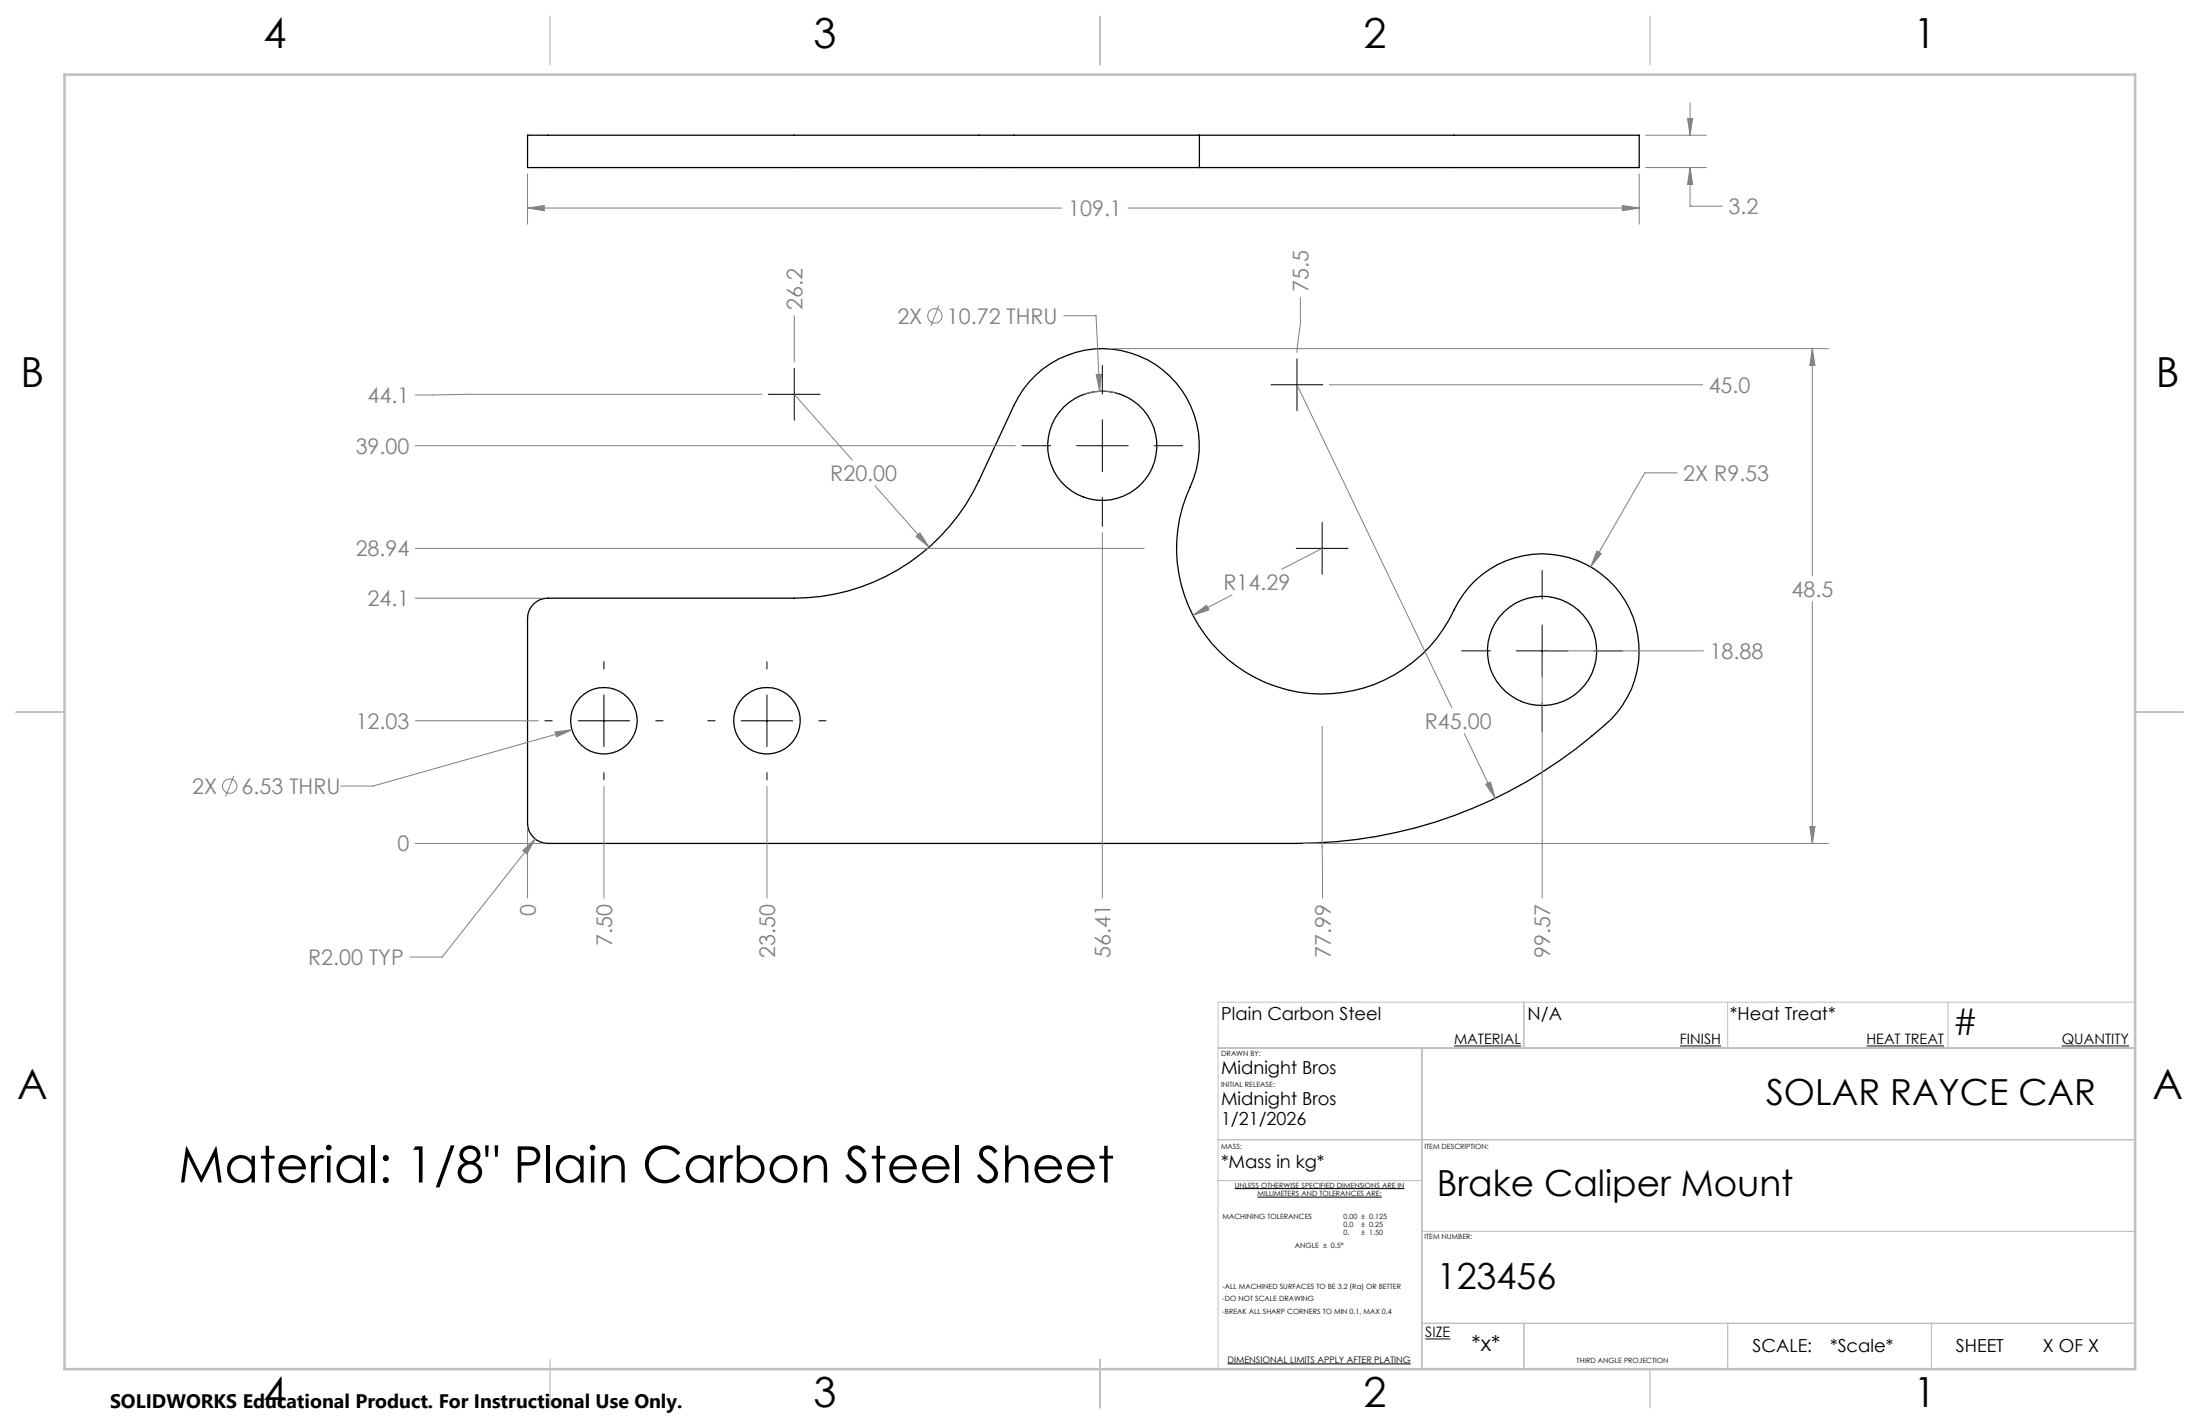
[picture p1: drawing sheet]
<svg xmlns="http://www.w3.org/2000/svg" width="432mm" height="279mm" viewBox="0 0 432 279" stroke-linecap="round" stroke-linejoin="round" font-family="sans-serif">
<g fill="none" stroke="#000" stroke-width=".25">
<path d="M235.4 26.5h-131.9v6.4h131.9M235.4 26.5h86.3v6.4h-86.3M235.4 26.5v6.4M104.7 118.5a3.8 3.8 0 0 1 2.8-1.1h48.4a40.1 40.1 0 0 0 36.3-23.1l6.9-14.9a19.1 19.1 0 0 1 25.3-9.2 19.1 19.1 0 0 1 9.2 25.3 28.6 28.6 0 0 0 13.8 38 28.6 28.6 0 0 0 38-13.8 19.1 19.1 0 0 1 28.9-7.1 19.1 19.1 0 0 1 .6 29.7 90.8 90.8 0 0 1-60.3 23.2h-147.1a4 4 0 0 1-4-4v-40.1a3.8 3.8 0 0 1 1.2-2.9z"/>
<circle cx="216.3" cy="87.5" r="10.7"/>
<circle cx="302.7" cy="127.7" r="10.7"/>
<circle cx="118.5" cy="141.4" r="6.5"/>
<circle cx="150.5" cy="141.4" r="6.5"/>
</g>
<g fill="none" stroke="#808080" stroke-width=".2">
<path d="M103.5 34.1v9.9M321.7 34.1v9.9M323 26.5h11.9M323 32.9h11.9M331.2 23.2h1l-.5 3.3zM331.7 32.9l.5 3.3h-1zM331.7 32.9v7.6h6.4M331.7 20.2v6.3M103.5 40.8l3.3-.5v1zM103.5 40.8h105M184.3 60l-1.6 4M221.4 40.8h100.3"/>
<path d="M255.2 58.4v5l-.6 5.7M318.4 40.3l3.3 .5-3.3 .5zM149.5 77.4h-58l-10 .1M155.9 77.4l11.4 12.9M155.9 61.9v9.1M208.8 61.9h6.3l.7 14.9M215.2 73.5l1-.1-.4 3.4zM217.6 68.4h141.3M218.8 77a10.7 10.7 0 0 0-6 .4M254.6 75.5l30.4 63.4M260.9 75.5h73.3M355.7 68.4l.5 3.3h-1z"/>
<path d="M355.7 68.4v44.6M81.5 87.5h117.8M171.7 95.3l10.7 12.1M329.2 92.8h-6.4l-10.6 18.4M81.5 107.6h143.1M81.5 117.4h24.8M179.8 105.2l.8-.6 1.8 2.8zM216.4 104.5v71.7M241.8 116.7l-7.7 4M259.5 107.6l-7.9 4.1M313.4 108.1l.9 .5-2.1 2.6zM355.7 118v47.5"/>
<path d="M234.1 120.7l2.7-2 .5 1zM302.7 129v47.2M304 127.7h30.4M45.9 152.2l-1.6 4.1M81.5 141.4h24.2M108.9 143.6l3.4-.4-3.1 1.4zM112.3 143.2l-39.1 11h-6.3M118.5 154.3v21.9M150.5 154.3v21.9M259.5 142.5l.1 33.7M287.4 143.9l6.1 12.7M291.6 153.9l.9-.5 1 3.2z"/>
<path d="M81.5 165.5h24.8M102.6 166.9l2.5-2.3-1.7 2.9zM103.5 162.7v13.5M105.1 164.6l-18.3 23.2h-6.4M255.8 165.5h103.1M355.2 162.2h1l-.5 3.3z"/>
<circle cx="183.5" cy="62" r="1.4"/>
<circle cx="45.1" cy="154.2" r="1.41"/>
</g>
<g fill="none" stroke="#000" stroke-width=".2">
<path d="M150.8 77.4h10.2M155.9 72.3v10.1M216.4 71.7v5.6M249.5 75.5h10.1M254.6 70.4v10.2M200.6 87.5h5.6M211.3 87.5h10.1M216.4 82.4v10.1M216.4 97.6v5.7M226.5 87.5h5.6M254.4 107.6h10.2M259.5 102.5v10.2"/>
<path d="M302.7 111.9v5.6M118.5 129.8v1.5M118.5 136.3v10.2M150.5 129.8v1.5M150.5 136.3v10.2M286.9 127.7h5.6M297.6 127.7h10.2M302.7 122.6v10.2M302.7 137.9v5.6M312.8 127.7h5.7M106.9 141.4h1.5M113.5 141.4h10.1"/>
<path d="M118.5 151.6v1.4M128.7 141.4h1.4M138.9 141.4h1.5M145.5 141.4h10.1M150.5 151.6v1.4M160.7 141.4h1.4M285.4 205.2h13.1M329.7 205.2h8.1M366.3 205.2h15.3M404.7 205.2h13.2M242.3 233.2h33.4M246.8 234.9h24.4"/>
<path d="M240.9 267.6h36M279.8 262.7h4.9"/>
</g>
<g fill="none" stroke="#c0c0c0" stroke-width=".2">
<path d="M239.1 196.6h180v72h-180zM299.1 196.6v9M339.1 196.6v9M382.3 196.6v9M239.1 205.6h180M279.1 205.6v63M239.1 223.6h180M239.1 231.6h40M279.1 241.6h140M279.1 259.6h140M299.1 259.6v9M339.1 259.6v9"/>
<path d="M379.1 259.6v9"/>
</g>
<path d="M107.9 3.2v9.5M215.9 3.2v9.5M323.8 3.2v9.5M3.1 139.7h9.6M419.1 139.7h9.5M107.9 266.7v9.6M215.9 266.7v9.6M323.8 268.6v7.7" fill="none" stroke="#c0c0c0" stroke-width=".25"/>
<path d="M12.7 14.6h406.4v254h-406.4z" fill="none" stroke="#c0c0c0" stroke-width=".5"/>
<path d="M108.9 143.6l.3 1 3.1-1.4zM215.2 73.5l.6 3.3 .4-3.4zM355.2 162.2h1l-.5 3.3zM355.7 68.4l.5 3.3h-1zM234.1 120.7l3.2-1-.5-1zM102.6 166.9l.8 .6 1.7-2.9zM179.8 105.2l2.6 2.2-1.8-2.8zM291.6 153.9l1.9 2.7-1-3.2zM313.4 108.1l-1.2 3.1 2.1-2.6zM103.5 40.8l3.3-.5v1zM318.4 40.3l3.3 .5-3.3 .5zM331.2 23.2h1l-.5 3.3zM331.7 32.9l.5 3.3h-1z" fill="#808080"/>
<text font-size="9.9" x="35" y="232">Material: 1/8&quot; Plain Carbon Steel Sheet</text>
<g font-size="8.1">
<text x="51.7" y="9.3">4</text>
<text x="159.7" y="9.3">3</text>
<text x="267.6" y="9.3">2</text>
<text x="375.6" y="9.3">1</text>
<text x="4" y="76">B</text>
<text x="423.1" y="76">B</text>
<text x="3.3" y="215.7">A</text>
<text x="422.4" y="215.7">A</text>
<text x="51.7" y="276">4</text>
<text x="159.7" y="276">3</text>
<text x="267.6" y="276">2</text>
<text x="375.6" y="276">1</text>
</g>
<g font-size="7.1">
<text x="383.2" y="203.1">#</text>
<text x="346.6" y="216.8">SOLAR RAYCE CAR</text>
<text x="282" y="234.7">Brake Caliper Mount</text>
<text x="282" y="252.9">123456</text>
</g>
<g font-size="4.2" fill="#808080">
<text x="209.7" y="42.4">109.1</text>
<text x="339.3" y="42.1">3.2</text>
<text x="256.8" y="57.2" transform="rotate(-90 256.8 57.2)">75.5</text>
<text x="157.5" y="60.8" transform="rotate(-90 157.5 60.8)">26.2</text>
<text x="176.1" y="63.5">2X</text>
<text x="185.8" y="63.5">10.72 THRU</text>
<text x="335.4" y="77.1">45.0</text>
<text x="72.2" y="79.1">44.1</text>
<text x="69.8" y="89.1">39.00</text>
<text x="163" y="94.4">R20.00</text>
<text x="330.4" y="94.4">2X R9.53</text>
<text x="69.8" y="109.2">28.94</text>
<text x="72.2" y="118.9">24.1</text>
<text x="240.1" y="115.8">R14.29</text>
<text x="351.6" y="117.1">48.5</text>
<text x="335.6" y="129.3">18.88</text>
<text x="69.8" y="143">12.03</text>
<text x="279.6" y="143">R45.00</text>
<text x="37.7" y="155.8">2X</text>
<text x="47.4" y="155.8">6.53 THRU</text>
<text x="78" y="167.1">0</text>
<text x="105.1" y="179.7" transform="rotate(-90 105.1 179.7)">0</text>
<text x="120.1" y="185.5" transform="rotate(-90 120.1 185.5)">7.50</text>
<text x="60.5" y="189.4">R2.00 TYP</text>
<text x="152.1" y="187.9" transform="rotate(-90 152.1 187.9)">23.50</text>
<text x="218" y="187.9" transform="rotate(-90 218 187.9)">56.41</text>
<text x="261.2" y="187.9" transform="rotate(-90 261.2 187.9)">77.99</text>
<text x="304.3" y="187.9" transform="rotate(-90 304.3 187.9)">99.57</text>
</g>
<text font-size="4.2" x="288.8" y="265.1">*x*</text>
<text font-size="3.8" x="21.6" y="276.3">SOLIDWORKS Educational Product. For Instructional Use Only.</text>
<g font-size="3.5">
<text x="239.7" y="200.1">Plain Carbon Steel</text>
<text x="299.8" y="200.1">N/A</text>
<text x="339.5" y="200.1">*Heat Treat*</text>
<text x="239.7" y="210.7">Midnight Bros</text>
<text x="239.7" y="216.8">Midnight Bros</text>
<text x="239.7" y="220.7">1/21/2026</text>
<text x="239.7" y="229.2">*Mass in kg*</text>
<text x="344" y="265.4">SCALE:</text>
<text x="359.2" y="265.4">*Scale*</text>
<text x="383.9" y="265.4">SHEET</text>
<text x="401" y="265.4">X OF X</text>
</g>
<g font-size="2.8">
<text x="285.4" y="204.9">MATERIAL</text>
<text x="329.7" y="204.9">FINISH</text>
<text x="366.3" y="204.9">HEAT TREAT</text>
<text x="404.7" y="204.9">QUANTITY</text>
<text x="279.8" y="262.4">SIZE</text>
</g>
<text font-size="1.8" x="240.9" y="267.4">DIMENSIONAL LIMITS APPLY AFTER PLATING</text>
<g font-size="1.4">
<text x="239.7" y="207.3">DRAWN BY:</text>
<text x="239.7" y="213.2">INITIAL RELEASE:</text>
<text x="239.7" y="225.3">MASS:</text>
<text x="279.6" y="225.3">ITEM DESCRIPTION:</text>
<text x="242.3" y="233.1">UNLESS OTHERWISE SPECIFIED DIMENSIONS ARE IN</text>
<text x="240" y="239.1">MACHINING TOLERANCES</text>
<text x="246.8" y="234.7">MILLIMETERS AND TOLERANCES ARE:</text>
<text x="263.7" y="239.1">0.00 ± 0.125</text>
<text x="254.2" y="244.8">ANGLE ± 0.5°</text>
<text x="263.7" y="240.7">0.0</text>
<text x="263.7" y="242.4">0.</text>
<text x="267.2" y="242.4">± 1.50</text>
<text x="267.2" y="240.7">± 0.25</text>
<text x="279.6" y="243.1">ITEM NUMBER:</text>
<text x="240" y="252.9">-ALL MACHINED SURFACES TO BE 3.2 (Ra) OR BETTER</text>
<text x="240" y="255.3">-DO NOT SCALE DRAWING</text>
<text x="240" y="257.7">-BREAK ALL SHARP CORNERS TO MIN 0.1, MAX 0.4</text>
<text x="309.5" y="267.4">THIRD ANGLE PROJECTION</text>
</g>
</svg>
